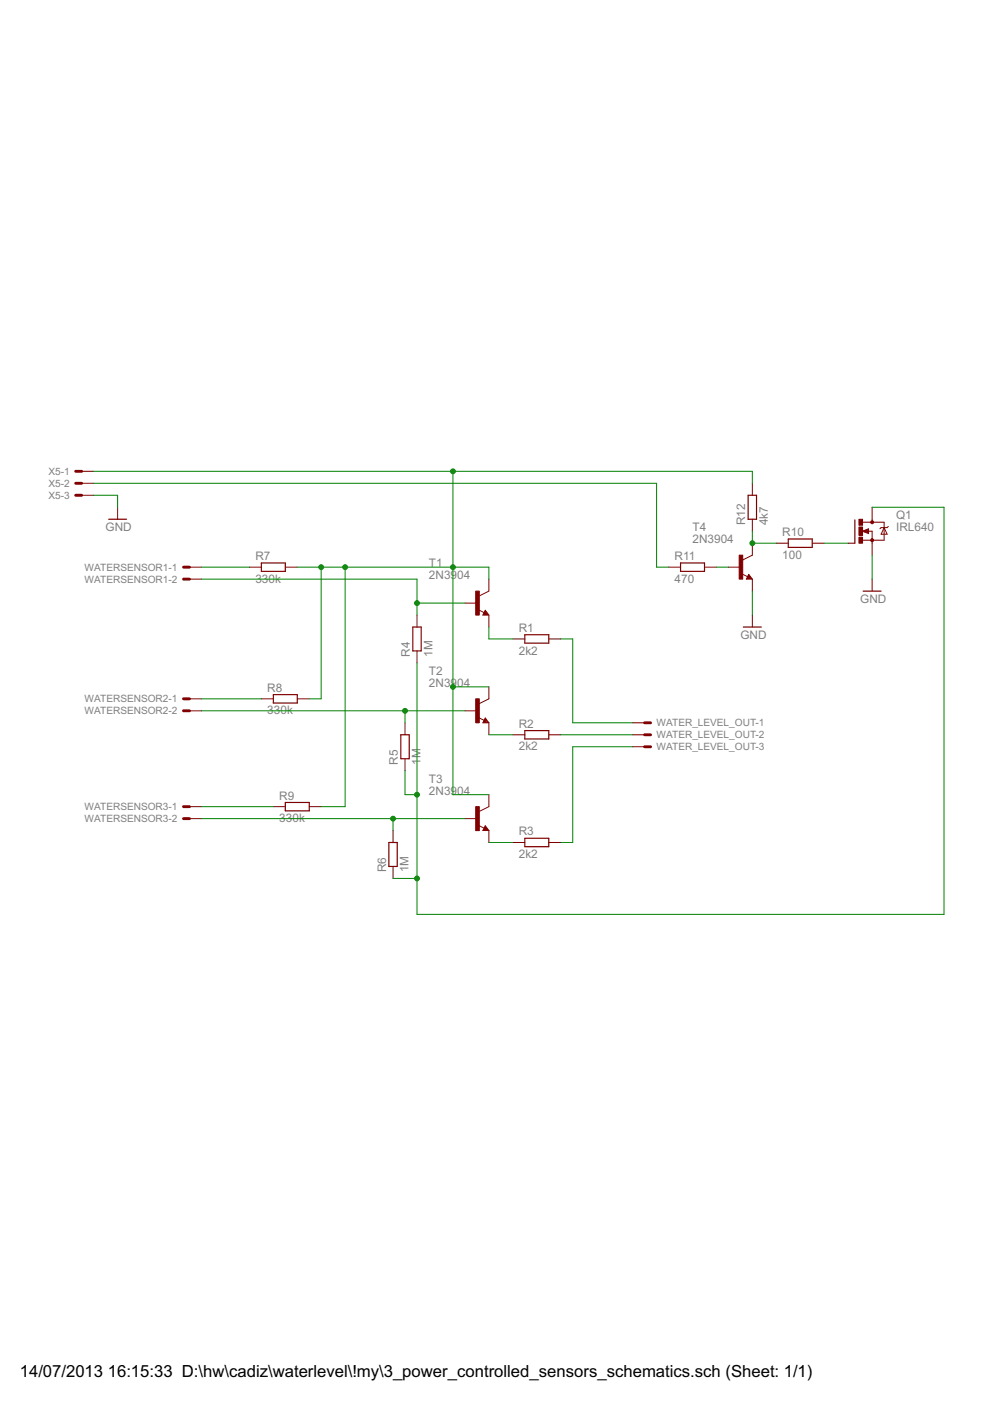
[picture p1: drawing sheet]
<?xml version="1.0" encoding="utf-8"?>
<!DOCTYPE eagle SYSTEM "eagle.dtd">
<eagle version="6.1">
<drawing>
<settings>
<setting alwaysvectorfont="no"/>
<setting verticaltext="up"/>
</settings>
<grid distance="0.1" unitdist="inch" unit="inch" style="lines" multiple="1" display="no" altdistance="0.01" altunitdist="inch" altunit="inch"/>
<schematic xreflabel="%F%N/%S.%C%R" xrefpart="/%S.%C%R">
<libraries>
<library name="transistor">
<symbols>
<symbol name="NPN">
<wire x1="2.54" y1="2.54" x2="0.508" y2="1.524" width="0.1524" layer="94"/>
<wire x1="1.778" y1="-1.524" x2="2.54" y2="-2.54" width="0.1524" layer="94"/>
<wire x1="2.54" y1="-2.54" x2="1.27" y2="-2.54" width="0.1524" layer="94"/>
<wire x1="1.27" y1="-2.54" x2="1.778" y2="-1.524" width="0.1524" layer="94"/>
<wire x1="1.54" y1="-2.04" x2="0.308" y2="-1.424" width="0.1524" layer="94"/>
<wire x1="1.524" y1="-2.413" x2="2.286" y2="-2.413" width="0.254" layer="94"/>
<wire x1="2.286" y1="-2.413" x2="1.778" y2="-1.778" width="0.254" layer="94"/>
<wire x1="1.778" y1="-1.778" x2="1.524" y2="-2.286" width="0.254" layer="94"/>
<wire x1="1.524" y1="-2.286" x2="1.905" y2="-2.286" width="0.254" layer="94"/>
<wire x1="1.905" y1="-2.286" x2="1.778" y2="-2.032" width="0.254" layer="94"/>
<text x="-10.16" y="7.62" size="1.778" layer="95">&gt;NAME</text>
<text x="-10.16" y="5.08" size="1.778" layer="96">&gt;VALUE</text>
<rectangle x1="-0.254" y1="-2.54" x2="0.508" y2="2.54" layer="94"/>
<pin name="B" x="-2.54" y="0" visible="off" length="short" direction="pas" swaplevel="1"/>
<pin name="E" x="2.54" y="-5.08" visible="off" length="short" direction="pas" swaplevel="3" rot="R90"/>
<pin name="C" x="2.54" y="5.08" visible="off" length="short" direction="pas" swaplevel="2" rot="R270"/>
</symbol>
</symbols>
<devicesets>
<deviceset name="2N3904" prefix="T">
<gates>
<gate name="G1" symbol="NPN" x="0" y="0"/>
</gates>
<devices>
<device name="" package="TO92">
<connects>
<connect gate="G1" pin="B" pad="2"/>
<connect gate="G1" pin="C" pad="1"/>
<connect gate="G1" pin="E" pad="3"/>
</connects>
<technologies>
<technology name=""/>
</technologies>
</device>
</devices>
</deviceset>
</devicesets>
</library>
<library name="transistor-power">
<symbols>
<symbol name="MFNS">
<wire x1="-1.1176" y1="2.413" x2="-1.1176" y2="-2.54" width="0.254" layer="94"/>
<wire x1="-1.1176" y1="-2.54" x2="-2.54" y2="-2.54" width="0.1524" layer="94"/>
<wire x1="2.54" y1="1.905" x2="0.5334" y2="1.905" width="0.1524" layer="94"/>
<wire x1="2.54" y1="0" x2="2.54" y2="-1.905" width="0.1524" layer="94"/>
<wire x1="0.508" y1="-1.905" x2="2.54" y2="-1.905" width="0.1524" layer="94"/>
<wire x1="2.54" y1="2.54" x2="2.54" y2="1.905" width="0.1524" layer="94"/>
<wire x1="2.54" y1="1.905" x2="5.08" y2="1.905" width="0.1524" layer="94"/>
<wire x1="5.08" y1="1.905" x2="5.08" y2="0.762" width="0.1524" layer="94"/>
<wire x1="5.08" y1="0.762" x2="5.08" y2="-1.905" width="0.1524" layer="94"/>
<wire x1="5.08" y1="-1.905" x2="2.54" y2="-1.905" width="0.1524" layer="94"/>
<wire x1="2.54" y1="-1.905" x2="2.54" y2="-2.54" width="0.1524" layer="94"/>
<wire x1="5.08" y1="0.762" x2="4.445" y2="-0.635" width="0.1524" layer="94"/>
<wire x1="4.445" y1="-0.635" x2="5.715" y2="-0.635" width="0.1524" layer="94"/>
<wire x1="5.715" y1="-0.635" x2="5.08" y2="0.762" width="0.1524" layer="94"/>
<wire x1="4.445" y1="0.762" x2="5.08" y2="0.762" width="0.1524" layer="94"/>
<wire x1="5.08" y1="0.762" x2="5.715" y2="0.762" width="0.1524" layer="94"/>
<wire x1="5.715" y1="0.762" x2="5.969" y2="1.016" width="0.1524" layer="94"/>
<wire x1="4.445" y1="0.762" x2="4.191" y2="0.508" width="0.1524" layer="94"/>
<wire x1="0.508" y1="0" x2="1.778" y2="-0.508" width="0.1524" layer="94"/>
<wire x1="1.778" y1="-0.508" x2="1.778" y2="0.508" width="0.1524" layer="94"/>
<wire x1="1.778" y1="0.508" x2="0.508" y2="0" width="0.1524" layer="94"/>
<wire x1="1.651" y1="0" x2="2.54" y2="0" width="0.1524" layer="94"/>
<wire x1="1.651" y1="0.254" x2="0.762" y2="0" width="0.3048" layer="94"/>
<wire x1="0.762" y1="0" x2="1.651" y2="-0.254" width="0.3048" layer="94"/>
<wire x1="1.651" y1="-0.254" x2="1.651" y2="0" width="0.3048" layer="94"/>
<wire x1="1.651" y1="0" x2="1.397" y2="0" width="0.3048" layer="94"/>
<circle x="2.54" y="-1.905" radius="0.127" width="0.4064" layer="94"/>
<circle x="2.54" y="1.905" radius="0.127" width="0.4064" layer="94"/>
<text x="7.62" y="2.54" size="1.778" layer="95">&gt;NAME</text>
<text x="7.62" y="0" size="1.778" layer="96">&gt;VALUE</text>
<text x="1.27" y="2.54" size="0.8128" layer="93">D</text>
<text x="1.27" y="-3.175" size="0.8128" layer="93">S</text>
<text x="-2.54" y="-1.27" size="0.8128" layer="93">G</text>
<rectangle x1="-0.254" y1="-2.54" x2="0.508" y2="-1.27" layer="94"/>
<rectangle x1="-0.254" y1="1.27" x2="0.508" y2="2.54" layer="94"/>
<rectangle x1="-0.254" y1="-0.889" x2="0.508" y2="0.889" layer="94"/>
<pin name="G" x="-2.54" y="-2.54" visible="off" length="point" direction="pas"/>
<pin name="D" x="2.54" y="5.08" visible="off" length="short" direction="pas" rot="R270"/>
<pin name="S" x="2.54" y="-5.08" visible="off" length="short" direction="pas" rot="R90"/>
</symbol>
</symbols>
<devicesets>
<deviceset name="IRF740" prefix="Q">
<gates>
<gate name="G$1" symbol="MFNS" x="0" y="0"/>
</gates>
<devices>
<device name="" package="TO220BV">
<connects>
<connect gate="G$1" pin="D" pad="D"/>
<connect gate="G$1" pin="G" pad="G"/>
<connect gate="G$1" pin="S" pad="S"/>
</connects>
<technologies>
<technology name=""/>
</technologies>
</device>
</devices>
</deviceset>
</devicesets>
</library>
<library name="resistor">
<symbols>
<symbol name="R-EU">
<wire x1="-2.54" y1="-0.889" x2="2.54" y2="-0.889" width="0.254" layer="94"/>
<wire x1="2.54" y1="0.889" x2="-2.54" y2="0.889" width="0.254" layer="94"/>
<wire x1="2.54" y1="-0.889" x2="2.54" y2="0.889" width="0.254" layer="94"/>
<wire x1="-2.54" y1="-0.889" x2="-2.54" y2="0.889" width="0.254" layer="94"/>
<text x="-3.81" y="1.4986" size="1.778" layer="95">&gt;NAME</text>
<text x="-3.81" y="-3.302" size="1.778" layer="96">&gt;VALUE</text>
<pin name="2" x="5.08" y="0" visible="off" length="short" direction="pas" swaplevel="1" rot="R180"/>
<pin name="1" x="-5.08" y="0" visible="off" length="short" direction="pas" swaplevel="1"/>
</symbol>
</symbols>
<devicesets>
<deviceset name="R-EU_" prefix="R" uservalue="yes">
<gates>
<gate name="G$1" symbol="R-EU" x="0" y="0"/>
</gates>
<devices>
<device name="R0402" package="R0402">
<connects>
<connect gate="G$1" pin="1" pad="1"/>
<connect gate="G$1" pin="2" pad="2"/>
</connects>
<technologies>
<technology name=""/>
</technologies>
</device>
<device name="R0603" package="R0603">
<connects>
<connect gate="G$1" pin="1" pad="1"/>
<connect gate="G$1" pin="2" pad="2"/>
</connects>
<technologies>
<technology name=""/>
</technologies>
</device>
<device name="R0805" package="R0805">
<connects>
<connect gate="G$1" pin="1" pad="1"/>
<connect gate="G$1" pin="2" pad="2"/>
</connects>
<technologies>
<technology name=""/>
</technologies>
</device>
<device name="R0805W" package="R0805W">
<connects>
<connect gate="G$1" pin="1" pad="1"/>
<connect gate="G$1" pin="2" pad="2"/>
</connects>
<technologies>
<technology name=""/>
</technologies>
</device>
<device name="R1005" package="R1005">
<connects>
<connect gate="G$1" pin="1" pad="1"/>
<connect gate="G$1" pin="2" pad="2"/>
</connects>
<technologies>
<technology name=""/>
</technologies>
</device>
<device name="R1206" package="R1206">
<connects>
<connect gate="G$1" pin="1" pad="1"/>
<connect gate="G$1" pin="2" pad="2"/>
</connects>
<technologies>
<technology name=""/>
</technologies>
</device>
<device name="R1206W" package="R1206W">
<connects>
<connect gate="G$1" pin="1" pad="1"/>
<connect gate="G$1" pin="2" pad="2"/>
</connects>
<technologies>
<technology name=""/>
</technologies>
</device>
<device name="R1210" package="R1210">
<connects>
<connect gate="G$1" pin="1" pad="1"/>
<connect gate="G$1" pin="2" pad="2"/>
</connects>
<technologies>
<technology name=""/>
</technologies>
</device>
<device name="R1210W" package="R1210W">
<connects>
<connect gate="G$1" pin="1" pad="1"/>
<connect gate="G$1" pin="2" pad="2"/>
</connects>
<technologies>
<technology name=""/>
</technologies>
</device>
<device name="R2010" package="R2010">
<connects>
<connect gate="G$1" pin="1" pad="1"/>
<connect gate="G$1" pin="2" pad="2"/>
</connects>
<technologies>
<technology name=""/>
</technologies>
</device>
<device name="R2010W" package="R2010W">
<connects>
<connect gate="G$1" pin="1" pad="1"/>
<connect gate="G$1" pin="2" pad="2"/>
</connects>
<technologies>
<technology name=""/>
</technologies>
</device>
<device name="R2012" package="R2012">
<connects>
<connect gate="G$1" pin="1" pad="1"/>
<connect gate="G$1" pin="2" pad="2"/>
</connects>
<technologies>
<technology name=""/>
</technologies>
</device>
<device name="R2012W" package="R2012W">
<connects>
<connect gate="G$1" pin="1" pad="1"/>
<connect gate="G$1" pin="2" pad="2"/>
</connects>
<technologies>
<technology name=""/>
</technologies>
</device>
<device name="R2512" package="R2512">
<connects>
<connect gate="G$1" pin="1" pad="1"/>
<connect gate="G$1" pin="2" pad="2"/>
</connects>
<technologies>
<technology name=""/>
</technologies>
</device>
<device name="R2512W" package="R2512W">
<connects>
<connect gate="G$1" pin="1" pad="1"/>
<connect gate="G$1" pin="2" pad="2"/>
</connects>
<technologies>
<technology name=""/>
</technologies>
</device>
<device name="R3216" package="R3216">
<connects>
<connect gate="G$1" pin="1" pad="1"/>
<connect gate="G$1" pin="2" pad="2"/>
</connects>
<technologies>
<technology name=""/>
</technologies>
</device>
<device name="R3216W" package="R3216W">
<connects>
<connect gate="G$1" pin="1" pad="1"/>
<connect gate="G$1" pin="2" pad="2"/>
</connects>
<technologies>
<technology name=""/>
</technologies>
</device>
<device name="R3225" package="R3225">
<connects>
<connect gate="G$1" pin="1" pad="1"/>
<connect gate="G$1" pin="2" pad="2"/>
</connects>
<technologies>
<technology name=""/>
</technologies>
</device>
<device name="R3225W" package="R3225W">
<connects>
<connect gate="G$1" pin="1" pad="1"/>
<connect gate="G$1" pin="2" pad="2"/>
</connects>
<technologies>
<technology name=""/>
</technologies>
</device>
<device name="R5025" package="R5025">
<connects>
<connect gate="G$1" pin="1" pad="1"/>
<connect gate="G$1" pin="2" pad="2"/>
</connects>
<technologies>
<technology name=""/>
</technologies>
</device>
<device name="R5025W" package="R5025W">
<connects>
<connect gate="G$1" pin="1" pad="1"/>
<connect gate="G$1" pin="2" pad="2"/>
</connects>
<technologies>
<technology name=""/>
</technologies>
</device>
<device name="R6332" package="R6332">
<connects>
<connect gate="G$1" pin="1" pad="1"/>
<connect gate="G$1" pin="2" pad="2"/>
</connects>
<technologies>
<technology name=""/>
</technologies>
</device>
<device name="R6332W" package="R6332W">
<connects>
<connect gate="G$1" pin="1" pad="1"/>
<connect gate="G$1" pin="2" pad="2"/>
</connects>
<technologies>
<technology name=""/>
</technologies>
</device>
<device name="M0805" package="M0805">
<connects>
<connect gate="G$1" pin="1" pad="1"/>
<connect gate="G$1" pin="2" pad="2"/>
</connects>
<technologies>
<technology name=""/>
</technologies>
</device>
<device name="M1206" package="M1206">
<connects>
<connect gate="G$1" pin="1" pad="1"/>
<connect gate="G$1" pin="2" pad="2"/>
</connects>
<technologies>
<technology name=""/>
</technologies>
</device>
<device name="M1406" package="M1406">
<connects>
<connect gate="G$1" pin="1" pad="1"/>
<connect gate="G$1" pin="2" pad="2"/>
</connects>
<technologies>
<technology name=""/>
</technologies>
</device>
<device name="M2012" package="M2012">
<connects>
<connect gate="G$1" pin="1" pad="1"/>
<connect gate="G$1" pin="2" pad="2"/>
</connects>
<technologies>
<technology name=""/>
</technologies>
</device>
<device name="M2309" package="M2309">
<connects>
<connect gate="G$1" pin="1" pad="1"/>
<connect gate="G$1" pin="2" pad="2"/>
</connects>
<technologies>
<technology name=""/>
</technologies>
</device>
<device name="M3216" package="M3216">
<connects>
<connect gate="G$1" pin="1" pad="1"/>
<connect gate="G$1" pin="2" pad="2"/>
</connects>
<technologies>
<technology name=""/>
</technologies>
</device>
<device name="M3516" package="M3516">
<connects>
<connect gate="G$1" pin="1" pad="1"/>
<connect gate="G$1" pin="2" pad="2"/>
</connects>
<technologies>
<technology name=""/>
</technologies>
</device>
<device name="M5923" package="M5923">
<connects>
<connect gate="G$1" pin="1" pad="1"/>
<connect gate="G$1" pin="2" pad="2"/>
</connects>
<technologies>
<technology name=""/>
</technologies>
</device>
<device name="0204/5" package="0204/5">
<connects>
<connect gate="G$1" pin="1" pad="1"/>
<connect gate="G$1" pin="2" pad="2"/>
</connects>
<technologies>
<technology name=""/>
</technologies>
</device>
<device name="0204/7" package="0204/7">
<connects>
<connect gate="G$1" pin="1" pad="1"/>
<connect gate="G$1" pin="2" pad="2"/>
</connects>
<technologies>
<technology name=""/>
</technologies>
</device>
<device name="0204/2V" package="0204V">
<connects>
<connect gate="G$1" pin="1" pad="1"/>
<connect gate="G$1" pin="2" pad="2"/>
</connects>
<technologies>
<technology name=""/>
</technologies>
</device>
<device name="0207/10" package="0207/10">
<connects>
<connect gate="G$1" pin="1" pad="1"/>
<connect gate="G$1" pin="2" pad="2"/>
</connects>
<technologies>
<technology name=""/>
</technologies>
</device>
<device name="0207/12" package="0207/12">
<connects>
<connect gate="G$1" pin="1" pad="1"/>
<connect gate="G$1" pin="2" pad="2"/>
</connects>
<technologies>
<technology name=""/>
</technologies>
</device>
<device name="0207/15" package="0207/15">
<connects>
<connect gate="G$1" pin="1" pad="1"/>
<connect gate="G$1" pin="2" pad="2"/>
</connects>
<technologies>
<technology name=""/>
</technologies>
</device>
<device name="0207/2V" package="0207/2V">
<connects>
<connect gate="G$1" pin="1" pad="1"/>
<connect gate="G$1" pin="2" pad="2"/>
</connects>
<technologies>
<technology name=""/>
</technologies>
</device>
<device name="0207/5V" package="0207/5V">
<connects>
<connect gate="G$1" pin="1" pad="1"/>
<connect gate="G$1" pin="2" pad="2"/>
</connects>
<technologies>
<technology name=""/>
</technologies>
</device>
<device name="0207/7" package="0207/7">
<connects>
<connect gate="G$1" pin="1" pad="1"/>
<connect gate="G$1" pin="2" pad="2"/>
</connects>
<technologies>
<technology name=""/>
</technologies>
</device>
<device name="0309/10" package="0309/10">
<connects>
<connect gate="G$1" pin="1" pad="1"/>
<connect gate="G$1" pin="2" pad="2"/>
</connects>
<technologies>
<technology name=""/>
</technologies>
</device>
<device name="0309/12" package="0309/12">
<connects>
<connect gate="G$1" pin="1" pad="1"/>
<connect gate="G$1" pin="2" pad="2"/>
</connects>
<technologies>
<technology name=""/>
</technologies>
</device>
<device name="0309/V" package="0309V">
<connects>
<connect gate="G$1" pin="1" pad="1"/>
<connect gate="G$1" pin="2" pad="2"/>
</connects>
<technologies>
<technology name=""/>
</technologies>
</device>
<device name="0411/12" package="0411/12">
<connects>
<connect gate="G$1" pin="1" pad="1"/>
<connect gate="G$1" pin="2" pad="2"/>
</connects>
<technologies>
<technology name=""/>
</technologies>
</device>
<device name="0411/15" package="0411/15">
<connects>
<connect gate="G$1" pin="1" pad="1"/>
<connect gate="G$1" pin="2" pad="2"/>
</connects>
<technologies>
<technology name=""/>
</technologies>
</device>
<device name="0411/3V" package="0411V">
<connects>
<connect gate="G$1" pin="1" pad="1"/>
<connect gate="G$1" pin="2" pad="2"/>
</connects>
<technologies>
<technology name=""/>
</technologies>
</device>
<device name="0414/15" package="0414/15">
<connects>
<connect gate="G$1" pin="1" pad="1"/>
<connect gate="G$1" pin="2" pad="2"/>
</connects>
<technologies>
<technology name=""/>
</technologies>
</device>
<device name="0414/5V" package="0414V">
<connects>
<connect gate="G$1" pin="1" pad="1"/>
<connect gate="G$1" pin="2" pad="2"/>
</connects>
<technologies>
<technology name=""/>
</technologies>
</device>
<device name="0617/17" package="0617/17">
<connects>
<connect gate="G$1" pin="1" pad="1"/>
<connect gate="G$1" pin="2" pad="2"/>
</connects>
<technologies>
<technology name=""/>
</technologies>
</device>
<device name="0617/22" package="0617/22">
<connects>
<connect gate="G$1" pin="1" pad="1"/>
<connect gate="G$1" pin="2" pad="2"/>
</connects>
<technologies>
<technology name=""/>
</technologies>
</device>
<device name="0617/5V" package="0617V">
<connects>
<connect gate="G$1" pin="1" pad="1"/>
<connect gate="G$1" pin="2" pad="2"/>
</connects>
<technologies>
<technology name=""/>
</technologies>
</device>
<device name="0922/22" package="0922/22">
<connects>
<connect gate="G$1" pin="1" pad="1"/>
<connect gate="G$1" pin="2" pad="2"/>
</connects>
<technologies>
<technology name=""/>
</technologies>
</device>
<device name="0613/5V" package="P0613V">
<connects>
<connect gate="G$1" pin="1" pad="1"/>
<connect gate="G$1" pin="2" pad="2"/>
</connects>
<technologies>
<technology name=""/>
</technologies>
</device>
<device name="0613/15" package="P0613/15">
<connects>
<connect gate="G$1" pin="1" pad="1"/>
<connect gate="G$1" pin="2" pad="2"/>
</connects>
<technologies>
<technology name=""/>
</technologies>
</device>
<device name="0817/22" package="P0817/22">
<connects>
<connect gate="G$1" pin="1" pad="1"/>
<connect gate="G$1" pin="2" pad="2"/>
</connects>
<technologies>
<technology name=""/>
</technologies>
</device>
<device name="0817/7V" package="P0817V">
<connects>
<connect gate="G$1" pin="1" pad="1"/>
<connect gate="G$1" pin="2" pad="2"/>
</connects>
<technologies>
<technology name=""/>
</technologies>
</device>
<device name="V234/12" package="V234/12">
<connects>
<connect gate="G$1" pin="1" pad="1"/>
<connect gate="G$1" pin="2" pad="2"/>
</connects>
<technologies>
<technology name=""/>
</technologies>
</device>
<device name="V235/17" package="V235/17">
<connects>
<connect gate="G$1" pin="1" pad="1"/>
<connect gate="G$1" pin="2" pad="2"/>
</connects>
<technologies>
<technology name=""/>
</technologies>
</device>
<device name="V526-0" package="V526-0">
<connects>
<connect gate="G$1" pin="1" pad="1"/>
<connect gate="G$1" pin="2" pad="2"/>
</connects>
<technologies>
<technology name=""/>
</technologies>
</device>
<device name="MELF0102R" package="MINI_MELF-0102R">
<connects>
<connect gate="G$1" pin="1" pad="1"/>
<connect gate="G$1" pin="2" pad="2"/>
</connects>
<technologies>
<technology name=""/>
</technologies>
</device>
<device name="MELF0102W" package="MINI_MELF-0102W">
<connects>
<connect gate="G$1" pin="1" pad="1"/>
<connect gate="G$1" pin="2" pad="2"/>
</connects>
<technologies>
<technology name=""/>
</technologies>
</device>
<device name="MELF0204R" package="MINI_MELF-0204R">
<connects>
<connect gate="G$1" pin="1" pad="1"/>
<connect gate="G$1" pin="2" pad="2"/>
</connects>
<technologies>
<technology name=""/>
</technologies>
</device>
<device name="MELF0204W" package="MINI_MELF-0204W">
<connects>
<connect gate="G$1" pin="1" pad="1"/>
<connect gate="G$1" pin="2" pad="2"/>
</connects>
<technologies>
<technology name=""/>
</technologies>
</device>
<device name="MELF0207R" package="MINI_MELF-0207R">
<connects>
<connect gate="G$1" pin="1" pad="1"/>
<connect gate="G$1" pin="2" pad="2"/>
</connects>
<technologies>
<technology name=""/>
</technologies>
</device>
<device name="MELF0207W" package="MINI_MELF-0207W">
<connects>
<connect gate="G$1" pin="1" pad="1"/>
<connect gate="G$1" pin="2" pad="2"/>
</connects>
<technologies>
<technology name=""/>
</technologies>
</device>
<device name="0922V" package="0922V">
<connects>
<connect gate="G$1" pin="1" pad="1"/>
<connect gate="G$1" pin="2" pad="2"/>
</connects>
<technologies>
<technology name=""/>
</technologies>
</device>
<device name="RDH/15" package="RDH/15">
<connects>
<connect gate="G$1" pin="1" pad="1"/>
<connect gate="G$1" pin="2" pad="2"/>
</connects>
<technologies>
<technology name=""/>
</technologies>
</device>
<device name="MELF0102AX" package="MINI_MELF-0102AX">
<connects>
<connect gate="G$1" pin="1" pad="1"/>
<connect gate="G$1" pin="2" pad="2"/>
</connects>
<technologies>
<technology name=""/>
</technologies>
</device>
</devices>
</deviceset>
</devicesets>
</library>
<library name="supply1">
<symbols>
<symbol name="GND">
<wire x1="-1.905" y1="0" x2="1.905" y2="0" width="0.254" layer="94"/>
<text x="-2.54" y="-2.54" size="1.778" layer="96">&gt;VALUE</text>
<pin name="GND" x="0" y="2.54" visible="off" length="short" direction="sup" rot="R270"/>
</symbol>
</symbols>
<devicesets>
<deviceset name="GND" prefix="GND">
<gates>
<gate name="1" symbol="GND" x="0" y="0"/>
</gates>
<devices>
<device name="">
<technologies>
<technology name=""/>
</technologies>
</device>
</devices>
</deviceset>
</devicesets>
</library>
<library name="con-molex">
<symbols>
<symbol name="MV">
<wire x1="1.27" y1="0" x2="0" y2="0" width="0.6096" layer="94"/>
<text x="2.54" y="-0.762" size="1.524" layer="95">&gt;NAME</text>
<text x="-0.762" y="1.397" size="1.778" layer="96">&gt;VALUE</text>
<pin name="S" x="-2.54" y="0" visible="off" length="short" direction="pas"/>
</symbol>
<symbol name="M">
<wire x1="1.27" y1="0" x2="0" y2="0" width="0.6096" layer="94"/>
<text x="2.54" y="-0.762" size="1.524" layer="95">&gt;NAME</text>
<pin name="S" x="-2.54" y="0" visible="off" length="short" direction="pas"/>
</symbol>
</symbols>
<devicesets>
<deviceset name="22-23-2021" prefix="X">
<gates>
<gate name="-1" symbol="MV" x="0" y="0" addlevel="always" swaplevel="1"/>
<gate name="-2" symbol="M" x="0" y="-2.54" addlevel="always" swaplevel="1"/>
</gates>
<devices>
<device name="" package="22-23-2021">
<connects>
<connect gate="-1" pin="S" pad="1"/>
<connect gate="-2" pin="S" pad="2"/>
</connects>
<technologies>
<technology name="">
<attribute name="MF" value="MOLEX" constant="no"/>
<attribute name="MPN" value="22-23-2021" constant="no"/>
<attribute name="OC_FARNELL" value="1462926" constant="no"/>
<attribute name="OC_NEWARK" value="25C3832" constant="no"/>
</technology>
</technologies>
</device>
</devices>
</deviceset>
<deviceset name="22-23-2031" prefix="X">
<gates>
<gate name="-1" symbol="MV" x="0" y="2.54" addlevel="always" swaplevel="1"/>
<gate name="-2" symbol="M" x="0" y="0" addlevel="always" swaplevel="1"/>
<gate name="-3" symbol="M" x="0" y="-2.54" addlevel="always" swaplevel="1"/>
</gates>
<devices>
<device name="" package="22-23-2031">
<connects>
<connect gate="-1" pin="S" pad="1"/>
<connect gate="-2" pin="S" pad="2"/>
<connect gate="-3" pin="S" pad="3"/>
</connects>
<technologies>
<technology name="">
<attribute name="MF" value="MOLEX" constant="no"/>
<attribute name="MPN" value="22-23-2031" constant="no"/>
<attribute name="OC_FARNELL" value="1462950" constant="no"/>
<attribute name="OC_NEWARK" value="30C0862" constant="no"/>
</technology>
</technologies>
</device>
</devices>
</deviceset>
</devicesets>
</library>
</libraries>
<attributes>
</attributes>
<variantdefs>
</variantdefs>
<classes>
<class number="0" name="default" width="0" drill="0">
</class>
</classes>
<parts>
<part name="T1" library="transistor" deviceset="2N3904" device=""/>
<part name="T2" library="transistor" deviceset="2N3904" device=""/>
<part name="T3" library="transistor" deviceset="2N3904" device=""/>
<part name="Q1" library="transistor-power" deviceset="IRF740" device="" value="IRL640"/>
<part name="R1" library="resistor" deviceset="R-EU_" device="0207/7" value="2k2"/>
<part name="R2" library="resistor" deviceset="R-EU_" device="0207/7" value="2k2"/>
<part name="R3" library="resistor" deviceset="R-EU_" device="0207/7" value="2k2"/>
<part name="R4" library="resistor" deviceset="R-EU_" device="0207/7" value="1M"/>
<part name="R5" library="resistor" deviceset="R-EU_" device="0207/7" value="1M"/>
<part name="R6" library="resistor" deviceset="R-EU_" device="0207/7" value="1M"/>
<part name="R7" library="resistor" deviceset="R-EU_" device="0207/7" value="330k"/>
<part name="R8" library="resistor" deviceset="R-EU_" device="0207/7" value="330k"/>
<part name="R9" library="resistor" deviceset="R-EU_" device="0207/7" value="330k"/>
<part name="GND4" library="supply1" deviceset="GND" device=""/>
<part name="WATERSENSOR1" library="con-molex" deviceset="22-23-2021" device="" value=" "/>
<part name="WATERSENSOR2" library="con-molex" deviceset="22-23-2021" device="" value=" "/>
<part name="WATERSENSOR3" library="con-molex" deviceset="22-23-2021" device="" value=" "/>
<part name="WATER_LEVEL_OUT" library="con-molex" deviceset="22-23-2031" device="" value=" "/>
<part name="X5" library="con-molex" deviceset="22-23-2031" device="" value=" "/>
<part name="T4" library="transistor" deviceset="2N3904" device=""/>
<part name="GND5" library="supply1" deviceset="GND" device=""/>
<part name="R10" library="resistor" deviceset="R-EU_" device="0207/7" value="100"/>
<part name="R11" library="resistor" deviceset="R-EU_" device="0207/7" value="470"/>
<part name="R12" library="resistor" deviceset="R-EU_" device="0207/7" value="4k7"/>
<part name="GND1" library="supply1" deviceset="GND" device=""/>
</parts>
<sheets>
<sheet>
<plain>
</plain>
<instances>
<instance part="T1" gate="G1" x="78.74" y="66.04"/>
<instance part="T2" gate="G1" x="78.74" y="43.18"/>
<instance part="T3" gate="G1" x="78.74" y="20.32"/>
<instance part="Q1" gate="G$1" x="160.02" y="81.28"/>
<instance part="R1" gate="G$1" x="91.44" y="58.42"/>
<instance part="R2" gate="G$1" x="91.44" y="38.1"/>
<instance part="R3" gate="G$1" x="91.44" y="15.24"/>
<instance part="R4" gate="G$1" x="66.04" y="58.42" rot="R90"/>
<instance part="R5" gate="G$1" x="63.5" y="35.56" rot="R90"/>
<instance part="R6" gate="G$1" x="60.96" y="12.7" rot="R90"/>
<instance part="R7" gate="G$1" x="35.56" y="73.66"/>
<instance part="R8" gate="G$1" x="38.1" y="45.72"/>
<instance part="R9" gate="G$1" x="40.64" y="22.86"/>
<instance part="GND4" gate="1" x="162.56" y="68.58"/>
<instance part="WATERSENSOR1" gate="-1" x="17.78" y="73.66" rot="R180"/>
<instance part="WATERSENSOR1" gate="-2" x="17.78" y="71.12" rot="R180"/>
<instance part="WATERSENSOR2" gate="-1" x="17.78" y="45.72" rot="R180"/>
<instance part="WATERSENSOR2" gate="-2" x="17.78" y="43.18" rot="R180"/>
<instance part="WATERSENSOR3" gate="-1" x="17.78" y="22.86" rot="R180"/>
<instance part="WATERSENSOR3" gate="-2" x="17.78" y="20.32" rot="R180"/>
<instance part="WATER_LEVEL_OUT" gate="-1" x="114.3" y="40.64"/>
<instance part="WATER_LEVEL_OUT" gate="-2" x="114.3" y="38.1"/>
<instance part="WATER_LEVEL_OUT" gate="-3" x="114.3" y="35.56"/>
<instance part="X5" gate="-1" x="-5.08" y="93.98" rot="R180"/>
<instance part="X5" gate="-2" x="-5.08" y="91.44" rot="R180"/>
<instance part="X5" gate="-3" x="-5.08" y="88.9" rot="R180"/>
<instance part="T4" gate="G1" x="134.62" y="73.66"/>
<instance part="GND5" gate="1" x="137.16" y="60.96"/>
<instance part="R10" gate="G$1" x="147.32" y="78.74"/>
<instance part="R11" gate="G$1" x="124.46" y="73.66"/>
<instance part="R12" gate="G$1" x="137.16" y="86.36" rot="R90"/>
<instance part="GND1" gate="1" x="2.54" y="83.82"/>
</instances>
<busses>
</busses>
<nets>
<net name="GND" class="0">
<segment>
<pinref part="GND4" gate="1" pin="GND"/>
<pinref part="Q1" gate="G$1" pin="S"/>
<wire x1="162.56" y1="76.2" x2="162.56" y2="71.12" width="0.1524" layer="91"/>
</segment>
<segment>
<pinref part="T4" gate="G1" pin="E"/>
<pinref part="GND5" gate="1" pin="GND"/>
<wire x1="137.16" y1="68.58" x2="137.16" y2="63.5" width="0.1524" layer="91"/>
</segment>
<segment>
<pinref part="X5" gate="-3" pin="S"/>
<pinref part="GND1" gate="1" pin="GND"/>
<wire x1="-2.54" y1="88.9" x2="2.54" y2="88.9" width="0.1524" layer="91"/>
<wire x1="2.54" y1="88.9" x2="2.54" y2="86.36" width="0.1524" layer="91"/>
</segment>
</net>
<net name="N$2" class="0">
<segment>
<pinref part="T1" gate="G1" pin="B"/>
<pinref part="R4" gate="G$1" pin="2"/>
<wire x1="76.2" y1="66.04" x2="66.04" y2="66.04" width="0.1524" layer="91"/>
<wire x1="66.04" y1="66.04" x2="66.04" y2="63.5" width="0.1524" layer="91"/>
<pinref part="WATERSENSOR1" gate="-2" pin="S"/>
<wire x1="20.32" y1="71.12" x2="66.04" y2="71.12" width="0.1524" layer="91"/>
<wire x1="66.04" y1="71.12" x2="66.04" y2="66.04" width="0.1524" layer="91"/>
<junction x="66.04" y="66.04"/>
</segment>
</net>
<net name="N$3" class="0">
<segment>
<pinref part="R7" gate="G$1" pin="1"/>
<pinref part="WATERSENSOR1" gate="-1" pin="S"/>
<wire x1="30.48" y1="73.66" x2="20.32" y2="73.66" width="0.1524" layer="91"/>
</segment>
</net>
<net name="N$4" class="0">
<segment>
<pinref part="WATERSENSOR3" gate="-1" pin="S"/>
<pinref part="R9" gate="G$1" pin="1"/>
<wire x1="20.32" y1="22.86" x2="35.56" y2="22.86" width="0.1524" layer="91"/>
</segment>
</net>
<net name="N$5" class="0">
<segment>
<pinref part="R8" gate="G$1" pin="1"/>
<pinref part="WATERSENSOR2" gate="-1" pin="S"/>
<wire x1="33.02" y1="45.72" x2="20.32" y2="45.72" width="0.1524" layer="91"/>
</segment>
</net>
<net name="N$6" class="0">
<segment>
<pinref part="WATERSENSOR2" gate="-2" pin="S"/>
<pinref part="T2" gate="G1" pin="B"/>
<wire x1="20.32" y1="43.18" x2="63.5" y2="43.18" width="0.1524" layer="91"/>
<pinref part="R5" gate="G$1" pin="2"/>
<wire x1="63.5" y1="43.18" x2="76.2" y2="43.18" width="0.1524" layer="91"/>
<wire x1="63.5" y1="43.18" x2="63.5" y2="40.64" width="0.1524" layer="91"/>
<junction x="63.5" y="43.18"/>
</segment>
</net>
<net name="N$7" class="0">
<segment>
<pinref part="WATERSENSOR3" gate="-2" pin="S"/>
<pinref part="T3" gate="G1" pin="B"/>
<wire x1="20.32" y1="20.32" x2="60.96" y2="20.32" width="0.1524" layer="91"/>
<pinref part="R6" gate="G$1" pin="2"/>
<wire x1="60.96" y1="20.32" x2="76.2" y2="20.32" width="0.1524" layer="91"/>
<wire x1="60.96" y1="20.32" x2="60.96" y2="17.78" width="0.1524" layer="91"/>
<junction x="60.96" y="20.32"/>
</segment>
</net>
<net name="N$8" class="0">
<segment>
<pinref part="R5" gate="G$1" pin="1"/>
<wire x1="63.5" y1="30.48" x2="63.5" y2="25.4" width="0.1524" layer="91"/>
<pinref part="R4" gate="G$1" pin="1"/>
<wire x1="66.04" y1="53.34" x2="66.04" y2="25.4" width="0.1524" layer="91"/>
<pinref part="R6" gate="G$1" pin="1"/>
<wire x1="66.04" y1="25.4" x2="66.04" y2="7.62" width="0.1524" layer="91"/>
<wire x1="66.04" y1="7.62" x2="60.96" y2="7.62" width="0.1524" layer="91"/>
<wire x1="63.5" y1="25.4" x2="66.04" y2="25.4" width="0.1524" layer="91"/>
<wire x1="66.04" y1="7.62" x2="66.04" y2="0" width="0.1524" layer="91"/>
<wire x1="66.04" y1="0" x2="177.8" y2="0" width="0.1524" layer="91"/>
<wire x1="177.8" y1="0" x2="177.8" y2="86.36" width="0.1524" layer="91"/>
<pinref part="Q1" gate="G$1" pin="D"/>
<wire x1="177.8" y1="86.36" x2="162.56" y2="86.36" width="0.1524" layer="91"/>
<junction x="66.04" y="25.4"/>
<junction x="66.04" y="7.62"/>
</segment>
</net>
<net name="N$9" class="0">
<segment>
<pinref part="R1" gate="G$1" pin="1"/>
<pinref part="T1" gate="G1" pin="E"/>
<wire x1="86.36" y1="58.42" x2="81.28" y2="58.42" width="0.1524" layer="91"/>
<wire x1="81.28" y1="58.42" x2="81.28" y2="60.96" width="0.1524" layer="91"/>
</segment>
</net>
<net name="N$10" class="0">
<segment>
<pinref part="R2" gate="G$1" pin="1"/>
<pinref part="T2" gate="G1" pin="E"/>
<wire x1="86.36" y1="38.1" x2="81.28" y2="38.1" width="0.1524" layer="91"/>
</segment>
</net>
<net name="N$11" class="0">
<segment>
<pinref part="R3" gate="G$1" pin="1"/>
<pinref part="T3" gate="G1" pin="E"/>
<wire x1="86.36" y1="15.24" x2="81.28" y2="15.24" width="0.1524" layer="91"/>
</segment>
</net>
<net name="N$12" class="0">
<segment>
<pinref part="R2" gate="G$1" pin="2"/>
<pinref part="WATER_LEVEL_OUT" gate="-2" pin="S"/>
<wire x1="96.52" y1="38.1" x2="111.76" y2="38.1" width="0.1524" layer="91"/>
</segment>
</net>
<net name="N$13" class="0">
<segment>
<pinref part="R3" gate="G$1" pin="2"/>
<wire x1="96.52" y1="15.24" x2="99.06" y2="15.24" width="0.1524" layer="91"/>
<wire x1="99.06" y1="15.24" x2="99.06" y2="35.56" width="0.1524" layer="91"/>
<pinref part="WATER_LEVEL_OUT" gate="-3" pin="S"/>
<wire x1="99.06" y1="35.56" x2="111.76" y2="35.56" width="0.1524" layer="91"/>
</segment>
</net>
<net name="N$14" class="0">
<segment>
<pinref part="R1" gate="G$1" pin="2"/>
<wire x1="96.52" y1="58.42" x2="99.06" y2="58.42" width="0.1524" layer="91"/>
<wire x1="99.06" y1="58.42" x2="99.06" y2="40.64" width="0.1524" layer="91"/>
<pinref part="WATER_LEVEL_OUT" gate="-1" pin="S"/>
<wire x1="99.06" y1="40.64" x2="111.76" y2="40.64" width="0.1524" layer="91"/>
</segment>
</net>
<net name="N$15" class="0">
<segment>
<pinref part="T4" gate="G1" pin="B"/>
<pinref part="R11" gate="G$1" pin="2"/>
<wire x1="132.08" y1="73.66" x2="129.54" y2="73.66" width="0.1524" layer="91"/>
</segment>
</net>
<net name="N$16" class="0">
<segment>
<pinref part="T4" gate="G1" pin="C"/>
<pinref part="R12" gate="G$1" pin="1"/>
<wire x1="137.16" y1="81.28" x2="137.16" y2="78.74" width="0.1524" layer="91"/>
<pinref part="R10" gate="G$1" pin="1"/>
<wire x1="137.16" y1="78.74" x2="142.24" y2="78.74" width="0.1524" layer="91"/>
<junction x="137.16" y="78.74"/>
</segment>
</net>
<net name="N$17" class="0">
<segment>
<pinref part="R10" gate="G$1" pin="2"/>
<pinref part="Q1" gate="G$1" pin="G"/>
<wire x1="152.4" y1="78.74" x2="157.48" y2="78.74" width="0.1524" layer="91"/>
</segment>
</net>
<net name="N$18" class="0">
<segment>
<pinref part="X5" gate="-1" pin="S"/>
<pinref part="R12" gate="G$1" pin="2"/>
<wire x1="-2.54" y1="93.98" x2="73.66" y2="93.98" width="0.1524" layer="91"/>
<wire x1="73.66" y1="93.98" x2="137.16" y2="93.98" width="0.1524" layer="91"/>
<wire x1="137.16" y1="93.98" x2="137.16" y2="91.44" width="0.1524" layer="91"/>
<pinref part="R7" gate="G$1" pin="2"/>
<pinref part="T1" gate="G1" pin="C"/>
<wire x1="40.64" y1="73.66" x2="45.72" y2="73.66" width="0.1524" layer="91"/>
<wire x1="45.72" y1="73.66" x2="50.8" y2="73.66" width="0.1524" layer="91"/>
<wire x1="50.8" y1="73.66" x2="73.66" y2="73.66" width="0.1524" layer="91"/>
<wire x1="73.66" y1="73.66" x2="81.28" y2="73.66" width="0.1524" layer="91"/>
<wire x1="81.28" y1="73.66" x2="81.28" y2="71.12" width="0.1524" layer="91"/>
<wire x1="45.72" y1="73.66" x2="45.72" y2="45.72" width="0.1524" layer="91"/>
<pinref part="R8" gate="G$1" pin="2"/>
<wire x1="45.72" y1="45.72" x2="43.18" y2="45.72" width="0.1524" layer="91"/>
<wire x1="50.8" y1="73.66" x2="50.8" y2="22.86" width="0.1524" layer="91"/>
<pinref part="R9" gate="G$1" pin="2"/>
<wire x1="50.8" y1="22.86" x2="45.72" y2="22.86" width="0.1524" layer="91"/>
<junction x="45.72" y="73.66"/>
<junction x="50.8" y="73.66"/>
<wire x1="73.66" y1="73.66" x2="73.66" y2="48.26" width="0.1524" layer="91"/>
<pinref part="T3" gate="G1" pin="C"/>
<wire x1="73.66" y1="48.26" x2="73.66" y2="25.4" width="0.1524" layer="91"/>
<wire x1="73.66" y1="25.4" x2="81.28" y2="25.4" width="0.1524" layer="91"/>
<pinref part="T2" gate="G1" pin="C"/>
<wire x1="81.28" y1="48.26" x2="73.66" y2="48.26" width="0.1524" layer="91"/>
<junction x="73.66" y="48.26"/>
<junction x="73.66" y="73.66"/>
<wire x1="73.66" y1="93.98" x2="73.66" y2="73.66" width="0.1524" layer="91"/>
<junction x="73.66" y="93.98"/>
</segment>
</net>
<net name="N$19" class="0">
<segment>
<pinref part="R11" gate="G$1" pin="1"/>
<wire x1="119.38" y1="73.66" x2="116.84" y2="73.66" width="0.1524" layer="91"/>
<wire x1="116.84" y1="73.66" x2="116.84" y2="91.44" width="0.1524" layer="91"/>
<pinref part="X5" gate="-2" pin="S"/>
<wire x1="116.84" y1="91.44" x2="-2.54" y2="91.44" width="0.1524" layer="91"/>
</segment>
</net>
</nets>
</sheet>
</sheets>
</schematic>
</drawing>
</eagle>
